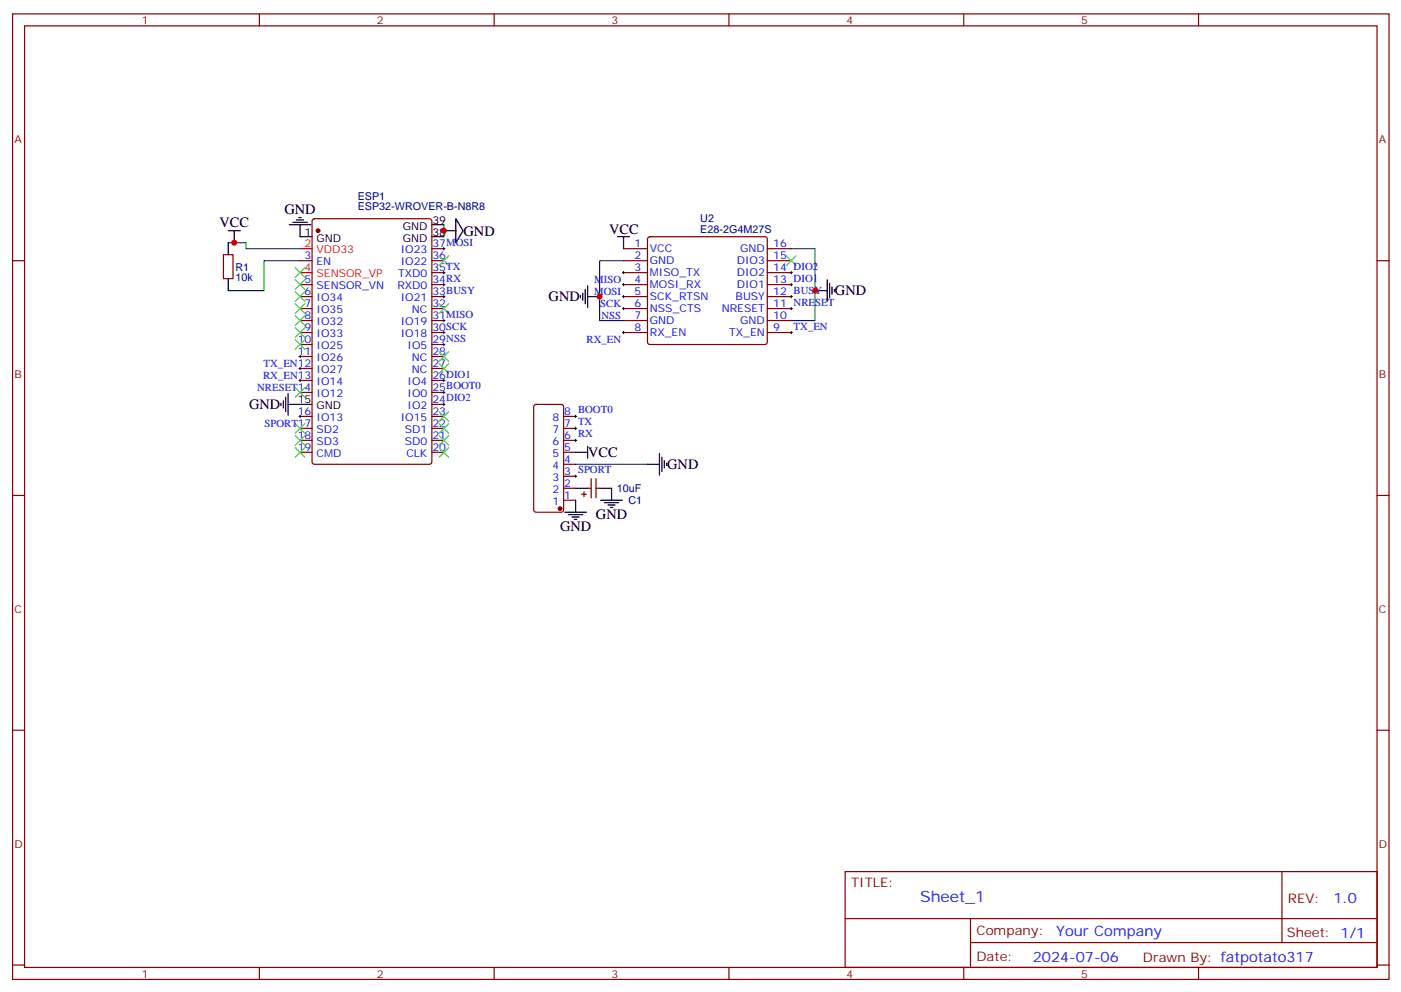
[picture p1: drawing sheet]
<svg xmlns="http://www.w3.org/2000/svg" width="413mm" height="292mm" viewBox="0 0 413 292" stroke-linecap="round" stroke-linejoin="round" font-family="sans-serif">
<g fill="none" stroke="#870000" stroke-width=".35">
<path d="M3.7 4.1h405.3v284.3h-405.3zM7.2 7.6h398.3v277.3h-398.3zM76.4 4.1v3.5M145.5 4.1v3.5M214.7 4.1v3.5M283.8 4.1v3.5M353 4.1v3.5M3.7 76.8h3.5M65.8 75h2.8v7.1h-2.8zM88.4 76.8h3.5M92.1 64.6l.5-.2h33.9l.6 .4 .1 71.2-.5 .7h-34.1l-.6-.4-.1-71.2zM127.2 76.8h3.5"/>
<path d="M127.2 73.2h3.5M183.6 76.8h7.1M183.6 73.2h7.1M190.9 69.9l.5-.2h33.8l.5 .2 .3 .5v30.4l-.3 .5-.5 .2h-33.8l-.5-.3-.2-.4v-30.4zM226 76.8h7M226 73.2h7M405.5 76.8h3.5M88.4 83.8h3.5M88.4 87.3h3.5M88.4 90.9h3.5M88.4 94.4h3.5M88.4 97.9h3.5"/>
<path d="M127.2 80.3h3.5M127.2 83.8h3.5M127.2 87.3h3.5M127.2 90.9h3.5M127.2 94.4h3.5M127.2 97.9h3.5M183.6 80.3h7.1M183.6 83.8h7.1M183.6 87.3h7.1M183.6 90.9h7.1M183.6 94.4h7.1M183.6 97.9h7.1"/>
<path d="M226 80.3h7M226 83.8h7M226 87.3h7M226 90.9h7M226 94.4h7M226 97.9h7M88.4 101.5h3.5M88.4 105h3.5M88.4 108.5h3.5M88.4 112h3.5M88.4 115.6h3.5M127.2 101.5h3.5"/>
<path d="M127.2 105h3.5M127.2 108.5h3.5M127.2 112h3.5M127.2 115.6h3.5M127.2 119.1h3.5M157.4 119.3l.5-.2h7.4l.6 .4 .1 30.6-.5 .7h-7.6l-.7-.4v-30.6zM88.4 122.6h3.5M88.4 126.2h3.5M88.4 129.7h3.5M88.4 133.2h3.5M127.2 122.6h3.5M127.2 126.2h3.5"/>
<path d="M127.2 129.7h3.5M127.2 133.2h3.5M166 122.6h3.5M166 126.2h3.5M166 129.7h3.5M166 133.2h3.5M166 136.7h3.5M3.7 145.9h3.5M166 140.3h3.5M166 143.8h3.5M166 147.3h3.5M171.3 145.6h1.4"/>
<path d="M172 144.9v1.4M173 143.8h1.1M174.1 141v5.6M175.5 143.8h1.1M175.5 141v5.6M405.5 145.9h3.5M3.7 215.1h3.5M405.5 215.1h3.5M248.9 256.7h156.6v28.2h-156.6zM377.5 256.7v20.9M248.9 270.5h156.5M285.8 277.6h119.6"/>
<path d="M285.8 270.5v14.1M3.7 284.2h3.5M76.4 284.9v3.5M145.5 284.9v3.5M214.7 284.9v3.5M283.8 284.9v3.5M353 284.9v3.5M405.5 284.2h3.5"/>
</g>
<g fill="none" stroke="#000" stroke-width=".35">
<path d="M67.2 71.5v3.5M67.2 67.9h3.5M69 67.9v3.6M85.2 66.2h6.3M86.3 65.5h4.2M87.3 64.8h2.1M88 64.1h.7M88.4 66.2v3.5h3.5M127.2 66.2h3.5M127.2 69.7h3.5M130.7 67.9h3.5M134.2 64.4l2.1 3.5-2.1 3.6z"/>
<path d="M181.9 69.7h3.5M183.6 69.7v3.5M67.2 82.1v3.5M170.9 87v.7M171.6 86.3v2.1M172.3 85.2v4.3M173 87.3h3.6M173 84.2v6.3M240.1 85.6h3.5M243.6 82.4v6.4M244.3 83.5v4.2M245 84.5v2.1"/>
<path d="M245.7 85.2v.7M82.7 118.7v.8M83.4 118v2.2M84.1 117v4.2M84.8 119.1h7.1M84.8 115.9v6.4M169.5 133.2h3.5M173 131.4v3.6M190.7 136.7h3.5M194.2 133.6v6.3M194.9 134.6v4.3M195.6 135.7v2.1"/>
<path d="M196.3 136.4v.7M166.3 150.8h6.4M167.4 151.6h4.2M168.5 152.3h2.1M169.2 153h.7M169.5 143.8h3.5M169.5 147.3v3.5M176.6 143.8h3.5v3.5M176.9 147.3h6.4M178 148h4.2M179 148.7h2.2M179.7 149.4h.7"/>
</g>
<path d="M88.4 73.2h3.5M88.4 80.3h3.5" fill="none" stroke="#f00" stroke-width=".35"/>
<g fill="#870000" stroke="#870000" stroke-width=".35">
<circle cx="93.7" cy="67.9" r=".53"/>
<circle cx="164.9" cy="149.8" r=".53"/>
</g>
<path d="M67.2 71.5h5.3v1.7h15.9M88.4 76.8h-10.6v8.8h-10.6M130.7 66.2v3.5M183.6 76.8h-7v17.6h7M233 73.2h7.1v21.2h-7.1M169.5 136.7h21.2" fill="none" stroke="#008700" stroke-width=".35"/>
<g fill="none" stroke="#3c3" stroke-width=".35">
<path d="M87 78.9l2.8 2.8M89.8 78.9l-2.8 2.8M129.3 75.4l2.8 2.8M132.1 75.4l-2.8 2.8M231.6 75.4l2.8 2.8M234.4 75.4l-2.8 2.8M87 82.4l2.8 2.8M87 85.9l2.8 2.9M87 89.5l2.8 2.8M87 93l2.8 2.8M87 96.5l2.8 2.8M89.8 82.4l-2.8 2.8"/>
<path d="M89.8 85.9l-2.8 2.9M89.8 89.5l-2.8 2.8M89.8 93l-2.8 2.8M89.8 96.5l-2.8 2.8M129.3 89.5l2.8 2.8M132.1 89.5l-2.8 2.8M87 100l2.8 2.9M87 114.2l2.8 2.8M89.8 100l-2.8 2.9M89.8 114.2l-2.8 2.8M129.3 103.6l2.8 2.8M129.3 107.1l2.8 2.8"/>
<path d="M132.1 103.6l-2.8 2.8M132.1 107.1l-2.8 2.8M87 124.7l2.8 2.9M87 128.3l2.8 2.8M87 131.8l2.8 2.8M89.8 124.7l-2.8 2.9M89.8 128.3l-2.8 2.8M89.8 131.8l-2.8 2.8M129.3 131.8l2.8 2.8M129.3 128.3l2.8 2.8M129.3 124.7l2.8 2.9M129.3 121.2l2.8 2.8"/>
<path d="M132.1 131.8l-2.8 2.8M132.1 128.3l-2.8 2.8M132.1 124.7l-2.8 2.9M132.1 121.2l-2.8 2.8"/>
</g>
<g fill="none" stroke="#000" stroke-width=".29">
<path d="M130.4 73.2h.7M130.7 72.9v.7M130.7 79.9v.7M183.6 79.9v.7M233 79.9v.7M130.4 97.9h.7M130.4 94.4h.7M130.4 87.3h.7M130.4 83.8h.7M130.4 80.3h.7M130.7 83.5v.7M130.7 87v.7"/>
<path d="M130.7 94.1v.7M130.7 97.6v.7M183.3 97.9h.7M183.3 87.3h.7M183.3 83.8h.7M183.3 80.3h.7M183.3 90.9h.7M183.6 83.5v.7M183.6 87v.7M183.6 90.5v.7M183.6 97.6v.7M232.7 97.9h.7"/>
<path d="M232.7 87.3h.7M232.7 83.8h.7M232.7 80.3h.7M232.7 90.9h.7M233 83.5v.7M233 87v.7M233 90.5v.7M233 97.6v.7M88 105h.7M88 108.5h.7M88 112h.7M88.4 104.6v.7"/>
<path d="M88.4 108.2v.7M88.4 111.7v.7M130.4 112h.7M130.4 119.1h.7M130.4 115.6h.7M130.4 101.5h.7M130.7 101.1v.7M130.7 111.7v.7M130.7 115.2v.7M130.7 118.7v.8M88 122.6h.7M88.4 122.3v.7"/>
<path d="M169.2 122.6h.7M169.2 126.2h.7M169.2 129.7h.7M169.5 122.3v.7M169.5 125.8v.7M169.5 129.3v.7M169.5 139.9v.7M169.2 140.3h.7"/>
</g>
<g fill="#c00">
<circle cx="130.7" cy="67.9" r=".88"/>
<circle cx="176.6" cy="87.3" r=".88"/>
<circle cx="240.1" cy="85.6" r=".88"/>
<circle cx="69" cy="71.5" r=".88"/>
</g>
<text font-size="4.6" fill="#00f" x="271" y="265.7">Sheet_1</text>
<g font-size="4.2">
<text x="83.8" y="63">GND</text>
<text x="64.6" y="66.9">VCC</text>
<text x="136.5" y="69.4">GND</text>
<text x="179.4" y="69">VCC</text>
<text x="161.6" y="88.8">GND</text>
<text x="245.9" y="87">GND</text>
<text x="73.4" y="120.5">GND</text>
<text x="173.2" y="134.6">VCC</text>
<text x="196.5" y="138.2">GND</text>
<text x="175.5" y="153">GND</text>
<text x="164.9" y="156.5">GND</text>
</g>
<g font-size="4.2" fill="#00f">
<text x="392.7" y="265.9">1.0</text>
<text x="311.1" y="275.5">Your Company</text>
<text x="304.1" y="283.3">2024-07-06</text>
</g>
<g font-size="3.9" fill="#800">
<text x="250.6" y="261.3">TITLE:</text>
<text x="379.3" y="265.9">REV:</text>
<text x="287.6" y="275.5">Company:</text>
<text x="378.9" y="276.1">Sheet: 1/1</text>
<text x="287.6" y="283.1">Date:</text>
<text x="336.6" y="283.2">Drawn By: fatpotato317</text>
</g>
<g font-size="3.2" fill="#800">
<text x="41.8" y="7.1">1</text>
<text x="110.9" y="7.1">2</text>
<text x="180.1" y="7.1">3</text>
<text x="249.2" y="7.1">4</text>
<text x="318.4" y="7.1">5</text>
<text x="4.2" y="42.2">A</text>
<text x="406" y="42.2">A</text>
<text x="4.2" y="111.3">B</text>
<text x="406" y="111.3">B</text>
<text x="4.2" y="180.5">C</text>
<text x="406" y="180.5">C</text>
<text x="4.2" y="249.6">D</text>
<text x="406" y="249.6">D</text>
<text x="41.8" y="287.9">1</text>
<text x="110.9" y="287.9">2</text>
<text x="180.1" y="287.9">3</text>
<text x="249.2" y="287.9">4</text>
<text x="318.4" y="287.9">5</text>
</g>
<g font-size="3.2" fill="#000080">
<text x="105.3" y="58.8">ESP1</text>
<text x="105.3" y="61.9">ESP32-WROVER-B-N8R8</text>
<text x="206.2" y="65.5">U2</text>
<text x="206.2" y="68.7">E28-2G4M27S</text>
<text x="69.3" y="82.9">10k</text>
<text x="69.3" y="79.7">R1</text>
<text x="181.6" y="144.9">10uF</text>
<text x="185" y="148.5">C1</text>
</g>
<g font-size="3.2">
<text x="127.4" y="65.8">39</text>
<text x="89.7" y="69.4">1</text>
<text x="93.2" y="71.1">GND</text>
<text x="118.6" y="67.6">GND</text>
<text x="118.6" y="71.1">GND</text>
<text x="127.4" y="69.4">38</text>
<text x="87.7" y="118.7">15</text>
<text x="93.2" y="120.5">GND</text>
</g>
<g font-size="3.2" fill="#00f">
<text x="89.7" y="76.4">3</text>
<text x="118" y="74.6">IO23</text>
<text x="127.4" y="72.9">37MOSI</text>
<text x="127.4" y="76.4">36</text>
<text x="186.9" y="76.4">2</text>
<text x="186.9" y="72.9">1</text>
<text x="191.4" y="77.8">GND</text>
<text x="191.4" y="74.3">VCC</text>
<text x="217" y="77.8">DIO3</text>
<text x="218" y="74.3">GND</text>
<text x="227.7" y="72.9">16</text>
<text x="227.7" y="76.4">15</text>
<text x="89.7" y="83.5">5</text>
<text x="93.2" y="78.2">EN</text>
<text x="117.3" y="81.7">TXD0</text>
<text x="118" y="78.2">IO22</text>
<text x="127.4" y="79.9">35TX</text>
<text x="127.4" y="83.5">34RX</text>
<text x="175" y="83.4">MISO</text>
<text x="186.9" y="83.5">4</text>
<text x="186.9" y="79.9">3</text>
<text x="191.4" y="81.4">MISO_TX</text>
<text x="217" y="81.4">DIO2</text>
<text x="227.7" y="79.9">14 DIO2</text>
<text x="227.7" y="83.5">13 DIO1</text>
<text x="89.7" y="87">6</text>
<text x="93.2" y="88.8">IO34</text>
<text x="93.2" y="85.2">SENSOR_VN</text>
<text x="117" y="85.2">RXD0</text>
<text x="118" y="88.8">IO21</text>
<text x="127.4" y="87">33BUSY</text>
<text x="175" y="86.9">MOSI</text>
<text x="186.9" y="87">5</text>
<text x="191.4" y="88.4">SCK_RTSN</text>
<text x="191.4" y="84.9">MOSI_RX</text>
<text x="216.6" y="88.4">BUSY</text>
<text x="217" y="84.9">DIO1</text>
<text x="227.7" y="87">12 BUSY</text>
<text x="89.7" y="94.1">8</text>
<text x="89.7" y="90.5">7</text>
<text x="93.2" y="95.8">IO32</text>
<text x="93.2" y="92.3">IO35</text>
<text x="118" y="95.8">IO19</text>
<text x="121.3" y="92.3">NC</text>
<text x="127.4" y="90.5">32</text>
<text x="127.4" y="94.1">31MISO</text>
<text x="176.8" y="90.4">SCK</text>
<text x="177.1" y="94">NSS</text>
<text x="186.9" y="94.1">7</text>
<text x="186.9" y="90.5">6</text>
<text x="191.4" y="95.5">GND</text>
<text x="191.4" y="91.9">NSS_CTS</text>
<text x="212.5" y="91.9">NRESET</text>
<text x="218" y="95.5">GND</text>
<text x="227.7" y="90.5">11 NRESET</text>
<text x="227.7" y="94.1">10</text>
<text x="87.7" y="101.1">10</text>
<text x="89.7" y="97.6">9</text>
<text x="93.2" y="99.3">IO33</text>
<text x="118" y="99.3">IO18</text>
<text x="127.4" y="97.6">30SCK</text>
<text x="127.4" y="101.1">29NSS</text>
<text x="172.7" y="101">RX_EN</text>
<text x="186.9" y="97.6">8</text>
<text x="191.4" y="99">RX_EN</text>
<text x="214.7" y="99">TX_EN</text>
<text x="227.7" y="97.6">9</text>
<text x="233.7" y="97.1">TX_EN</text>
<text x="87.7" y="104.6">11</text>
<text x="93.2" y="106.4">IO26</text>
<text x="93.2" y="102.9">IO25</text>
<text x="120" y="102.9">IO5</text>
<text x="121.3" y="106.4">NC</text>
<text x="127.4" y="104.6">28</text>
<text x="77.5" y="111.6">RX_EN13</text>
<text x="77.6" y="108.1">TX_EN12</text>
<text x="93.2" y="113.5">IO14</text>
<text x="93.2" y="109.9">IO27</text>
<text x="120" y="113.5">IO4</text>
<text x="121.3" y="109.9">NC</text>
<text x="127.4" y="108.2">27</text>
<text x="127.4" y="111.7">26DIO1</text>
<text x="75.7" y="115.1">NRESET14</text>
<text x="93.2" y="117">IO12</text>
<text x="120" y="117">IO0</text>
<text x="127.4" y="115.2">25BOOT0</text>
<text x="127.4" y="118.7">24DIO2</text>
<text x="77.9" y="125.7">SPORT17</text>
<text x="87.7" y="122.3">16</text>
<text x="93.2" y="124">IO13</text>
<text x="118" y="124">IO15</text>
<text x="120" y="120.5">IO2</text>
<text x="127.4" y="122.3">23</text>
<text x="127.4" y="125.8">22</text>
<text x="162.7" y="124">8</text>
<text x="166.2" y="122.3">8 BOOT0</text>
<text x="166.2" y="125.8">7 TX</text>
<text x="87.7" y="129.3">18</text>
<text x="93.2" y="131.1">SD3</text>
<text x="93.2" y="127.6">SD2</text>
<text x="119.2" y="127.6">SD1</text>
<text x="119.2" y="131.1">SD0</text>
<text x="127.4" y="129.3">21</text>
<text x="162.7" y="127.6">7</text>
<text x="162.7" y="131.1">6</text>
<text x="166.2" y="129.3">6 RX</text>
<text x="87.7" y="132.9">19</text>
<text x="93.2" y="134.6">CMD</text>
<text x="119.7" y="134.6">CLK</text>
<text x="127.4" y="132.9">20</text>
<text x="162.7" y="134.6">5</text>
<text x="166.2" y="132.9">5</text>
<text x="166.2" y="136.4">4</text>
<text x="162.7" y="138.1">4</text>
<text x="162.7" y="141.7">3</text>
<text x="166.2" y="139.9">3 SPORT</text>
<text x="166.2" y="143.4">2</text>
<text x="162.7" y="145.2">2</text>
<text x="162.7" y="148.7">1</text>
<text x="166.2" y="147">1</text>
</g>
<g font-size="3.2" fill="#f00">
<text x="89.7" y="72.9">2</text>
<text x="93.2" y="74.6">VDD33</text>
<text x="89.7" y="79.9">4</text>
<text x="93.2" y="81.7">SENSOR_VP</text>
</g>
</svg>
